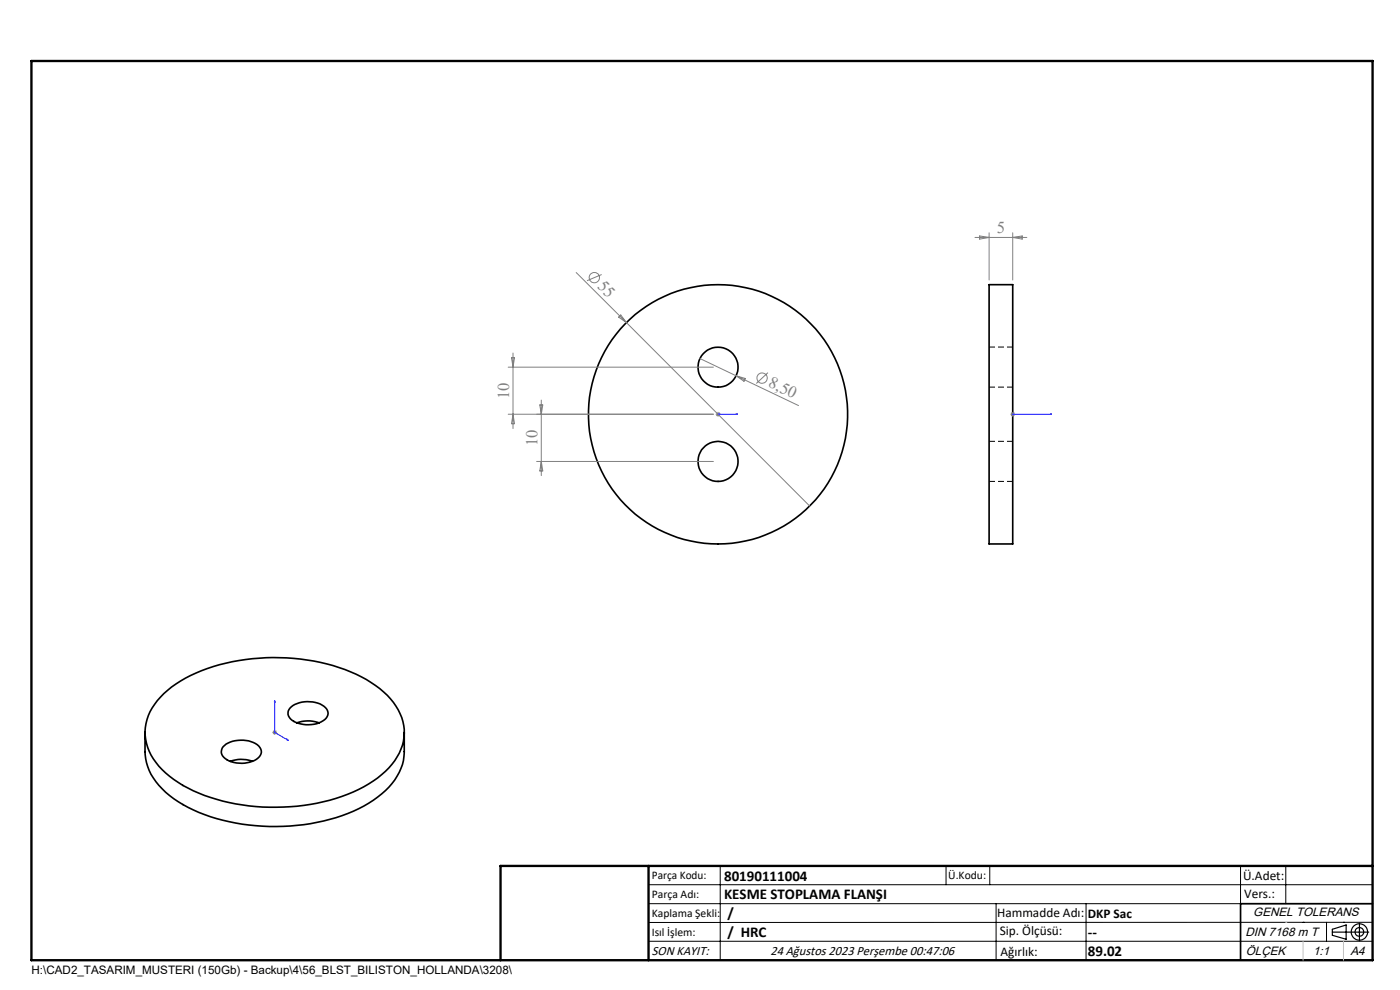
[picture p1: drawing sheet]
<svg xmlns="http://www.w3.org/2000/svg" width="297mm" height="210mm" viewBox="0 0 297 210" stroke-linecap="round" stroke-linejoin="round" font-family="sans-serif">
<g fill="none" stroke="#000" stroke-width=".35">
<path d="M209.8 60.4h5v55h-5zM30.8 155.4v4a11.6 11.6 0 0 0 4.3 8.7 31.7 31.7 0 0 0 16.3 6.7 42.9 42.9 0 0 0 25.8-3.8 16.8 16.8 0 0 0 7.9-8 8.5 8.5 0 0 0 .7-3.6v-4M34.7 147.1a31.5 31.5 0 0 1 17.4-7.2 42.6 42.6 0 0 1 25.6 4.2 15.4 15.4 0 0 1 7.8 9 10.3 10.3 0 0 1-3 9.8 28.7 28.7 0 0 1-15.3 7.5 43.3 43.3 0 0 1-27.3-3.2 16.6 16.6 0 0 1-8.6-8.7 10.2 10.2 0 0 1 2.7-10.6zM47.3 158.4a6.1 6.1 0 0 1 7.6-.2 1.68 1.68 0 0 1-.5 2.9 6.3 6.3 0 0 1-6.9-.5 1.58 1.58 0 0 1-.2-2.2zM61.5 150.2a5.9 5.9 0 0 1 7.8 .2 1.81 1.81 0 0 1-1.2 2.7 6.3 6.3 0 0 1-6.5-.6l-.2-.3a1.57 1.57 0 0 1 .1-2zM63 153.3a6.8 6.8 0 0 1 4.7 0M48.8 161.5a6.8 6.8 0 0 1 4.8 0M291.2 191.7h-28v12"/>
<circle cx="152.3" cy="77.9" r="4.2"/>
<circle cx="152.3" cy="97.9" r="4.3"/>
<circle cx="152.3" cy="87.9" r="27.5"/>
</g>
<path d="M214.9 73.6h-5M209.9 82.1h5M214.9 93.6h-5M209.9 102.1h5" fill="none" stroke="#000" stroke-width=".21" stroke-dasharray="1.3 .6" stroke-linecap="butt"/>
<g fill="none" stroke="#808080" stroke-width=".21">
<path d="M122.2 57.8l10.7 10.6M127.6 58.2l-3.1 1.3M206.8 50.4h11M207.8 50.1l2 .3-2 .3zM209.8 49.4v10M214.8 49.4v10M214.8 50.4l2.1-.3v.6zM107.8 77.9h43.5M108.5 75.9h.6l-.3 2zM108.8 74.9v16M131.7 66.8l1.2 1.6-1.7-1.1zM132.9 68.4l38.9 38.9"/>
<path d="M148.5 76.1l7.7 3.6M156.2 79.7l13.2 6.3M156.2 79.7l1.9 .6-.3 .6zM162.9 79l-2.5 2.3M107.8 87.9h43.5M108.8 87.9l.3 2h-.6zM113.8 97.9h37.5M114.5 85.9h.6l-.3 2zM114.8 84.9v16M114.8 97.9l.3 2h-.6zM151.8 87.9h1M152.3 87.4v1"/>
<path d="M152.7 87.5l-.7 .7M214.3 87.9h1M214.5 87.5l.7 .7M214.8 87.4v1M215.2 87.5l-.7 .7M57.8 155.4h1M57.9 155l.7 .7M58.3 154.9v1M58.6 155l-.7 .7"/>
<circle cx="126.1" cy="58.9" r="1.09"/>
<circle cx="161.7" cy="80.2" r="1.09"/>
</g>
<g fill="none" stroke="#000" stroke-width=".25">
<path d="M282.6 197.7h7.8M282.6 197.1l3-.9v3l-3-.8zM288.4 195.8v3.8M106.2 203.7h185"/>
<circle cx="288.4" cy="197.7" r="1.74"/>
<circle cx="288.4" cy="197.7" r=".93"/>
</g>
<path d="M152.2 87.9h.2zM152.3 87.9h.1M152.3 87.9h4.2M156.5 87.9h-.4h.4M214.7 87.9h.2zM214.8 87.9h8.4M214.8 87.9h.1M223.2 87.9h-.5h.5M58.3 148.6v6.8l2.9 1.7M58.3 148.6v.4l-.1-.1zM60.9 156.8l.3 .3-.3-.1z" fill="none" stroke="#00f" stroke-width=".21"/>
<g fill="none" stroke="#000" stroke-width=".21">
<path d="M137.6 187.7h153.6M137.6 191.7h153.6M137.6 199.7h153.6M152.8 183.7v20M200.7 183.7v4M210 183.7v4M211.3 191.7v12M230.4 191.7v12M263.2 183.7v20M272.8 183.7v8M276.4 195.6h.1M281.4 195.6v4.1"/>
<path d="M285 195.6h.1M291.2 195.6l-153.6 .1"/>
</g>
<path d="M6.7 12.9h284.5v190.8h-284.5zM137.6 183.7v20M291.2 183.7h-185v20" fill="none" stroke="#000" stroke-width=".5"/>
<path d="M276.4 199.7v4M285 199.7v4" fill="none" stroke="#c0c0c0" stroke-width=".21"/>
<path d="M272.8 195.6h.1" fill="none" stroke="#c0c0c0" stroke-width=".25"/>
<g fill="#00f">
<path d="M156.1 87.9h.4zM152.2 87.9h.2z"/>
<path d="M60.9 156.8l.3 .3-.3-.1zM58.3 148.6v.4l-.1-.1zM214.7 87.9h.2zM222.7 87.9h.5z"/>
</g>
<g font-size="3.5" fill="#808080">
<text x="211.5" y="49.5">5</text>
<text x="126.6" y="60.9" transform="rotate(45 126.6 60.9)">55</text>
<text x="162.8" y="82" transform="rotate(25 162.8 82)">8,50</text>
<text x="108" y="84.6" transform="rotate(-90 108 84.6)">10</text>
<text x="114" y="94.6" transform="rotate(-90 114 94.6)">10</text>
</g>
<g font-size="3.2">
<text x="153.6" y="190.8">KESME STOPLAMA FLANŞI</text>
<text x="153.6" y="186.8">80190111004</text>
<text x="154.3" y="194.8">/</text>
<text x="154.3" y="198.8">/ HRC</text>
<text x="230.8" y="198.7">--</text>
<text x="230.8" y="202.8">89.02</text>
</g>
<g font-size="2.8">
<text x="263.7" y="186.7">Ü.Adet:</text>
<text x="263.9" y="190.5">Vers.:</text>
<text x="211.5" y="194.5">Hammadde Adı:</text>
<text x="230.8" y="194.7">DKP Sac</text>
<text x="138.3" y="202.6">SON KAYIT:</text>
<text x="163.4" y="202.6">24 Ağustos 2023 Perşembe 00:47:06</text>
<text x="212.1" y="198.4">Sip. Ölçüsü:</text>
<text x="212.2" y="202.7">Ağırlık:</text>
</g>
<g font-size="2.6">
<text x="265.9" y="194.4">GENEL TOLERANS</text>
<text x="264.2" y="198.5">DIN 7168 m T</text>
<text x="264.3" y="202.6">ÖLÇEK</text>
<text x="278.5" y="202.6">1:1</text>
<text x="286.5" y="202.6">A4</text>
</g>
<g font-size="2.5">
<text x="138.3" y="186.4">Parça Kodu:</text>
<text x="138.3" y="190.5">Parça Adı:</text>
<text x="201.2" y="186.5">Ü.Kodu:</text>
<text x="138.3" y="194.5">Kaplama Şekli:</text>
<text x="138.3" y="198.6">Isıl İşlem:</text>
<text x="6.7" y="206.7">H:\CAD2_TASARIM_MUSTERI (150Gb) - Backup\4\56_BLST_BILISTON_HOLLANDA\3208\</text>
</g>
</svg>
